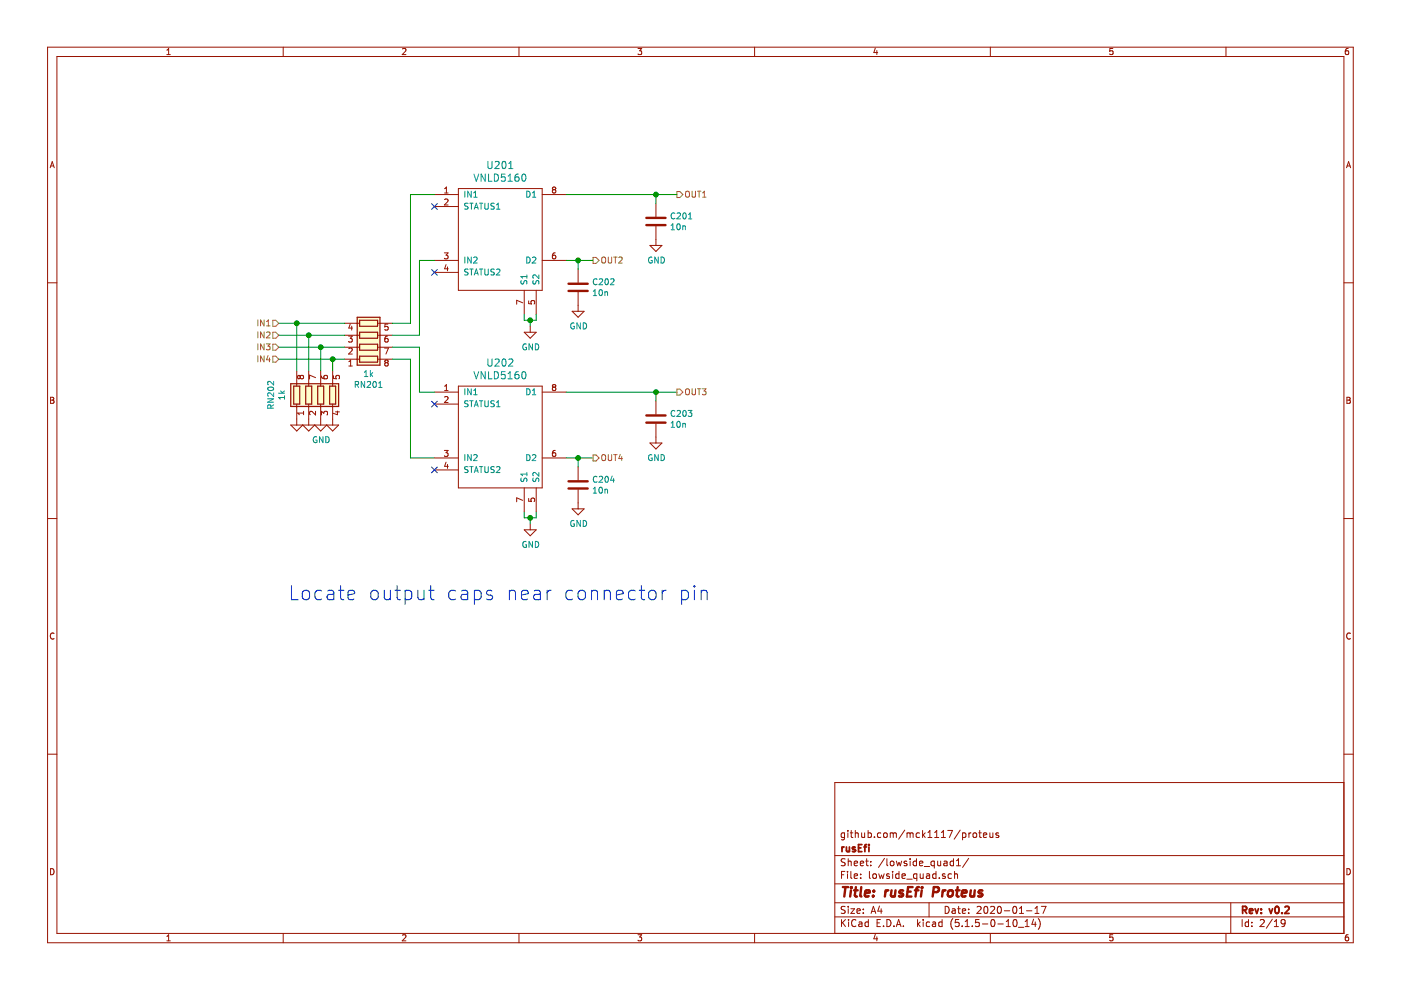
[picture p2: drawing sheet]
EESchema Schematic File Version 4
EELAYER 30 0
EELAYER END
$Descr A4 11693 8268
encoding utf-8
Sheet 2 19
Title "rusEfi Proteus"
Date "2020-01-17"
Rev "v0.2"
Comp "rusEfi"
Comment1 "github.com/mck1117/proteus"
Comment2 ""
Comment3 ""
Comment4 ""
$EndDescr
$Comp
L vnld5090:VNLD5090 U201
U 1 1
P 4175 2025
AR Path="/5D98A146/5D98A4D3" Ref="U201"  Part="1" 
AR Path="/5D99F107/5D98A4D3" Ref="U301"  Part="1" 
AR Path="/5D99F37F/5D98A4D3" Ref="U401"  Part="1" 
AR Path="/5D99F54C/5D98A4D3" Ref="U501"  Part="1" 
AR Path="/5D99F9BC/5D98A4D3" Ref="U601"  Part="1" 
F 0 "U201" H 4175 2672 60  0000 C CNN
F 1 "VNLD5160" H 4175 2566 60  0000 C CNN
F 2 "Package_SO:SO-8_3.9x4.9mm_P1.27mm" H 4275 1775 60  0001 C CNN
F 3 "~" H 4275 1775 60  0001 C CNN
F 4 "VNLD5160TR-E" H 4175 2025 50  0001 C CNN "PN"
F 5 "N/A" H 4175 2025 50  0001 C CNN "LCSC"
	1    4175 2025
	1    0    0    -1  
$EndComp
Wire Wire Line
	4425 2725 4425 2675
Wire Wire Line
	4425 2675 4375 2675
Wire Wire Line
	4375 2675 4375 2625
Wire Wire Line
	4425 2675 4475 2675
Wire Wire Line
	4475 2675 4475 2625
Connection ~ 4425 2675
Text HLabel 5650 1625 2    50   Output ~ 0
OUT1
Text HLabel 4950 2175 2    50   Output ~ 0
OUT2
Wire Wire Line
	4950 2175 4825 2175
Wire Wire Line
	4725 1625 5475 1625
$Comp
L Device:C C201
U 1 1
P 5475 1850
AR Path="/5D98A146/5D98B8ED" Ref="C201"  Part="1" 
AR Path="/5D99F107/5D98B8ED" Ref="C301"  Part="1" 
AR Path="/5D99F37F/5D98B8ED" Ref="C401"  Part="1" 
AR Path="/5D99F54C/5D98B8ED" Ref="C501"  Part="1" 
AR Path="/5D99F9BC/5D98B8ED" Ref="C601"  Part="1" 
F 0 "C201" H 5590 1896 50  0000 L CNN
F 1 "10n" H 5590 1805 50  0000 L CNN
F 2 "Capacitor_SMD:C_0603_1608Metric" H 5513 1700 50  0001 C CNN
F 3 "~" H 5475 1850 50  0001 C CNN
F 4 "CGA3E2X7R1H103M080AA" H 5475 1850 50  0001 C CNN "PN"
F 5 "C57112" H 5475 1850 50  0001 C CNN "LCSC"
F 6 "0" H 5475 1850 50  0001 C CNN "LCSC_ext"
	1    5475 1850
	1    0    0    -1  
$EndComp
$Comp
L Device:C C202
U 1 1
P 4825 2400
AR Path="/5D98A146/5D98BC69" Ref="C202"  Part="1" 
AR Path="/5D99F107/5D98BC69" Ref="C302"  Part="1" 
AR Path="/5D99F37F/5D98BC69" Ref="C402"  Part="1" 
AR Path="/5D99F54C/5D98BC69" Ref="C502"  Part="1" 
AR Path="/5D99F9BC/5D98BC69" Ref="C602"  Part="1" 
F 0 "C202" H 4940 2446 50  0000 L CNN
F 1 "10n" H 4940 2355 50  0000 L CNN
F 2 "Capacitor_SMD:C_0603_1608Metric" H 4863 2250 50  0001 C CNN
F 3 "~" H 4825 2400 50  0001 C CNN
F 4 "CGA3E2X7R1H103M080AA" H 4825 2400 50  0001 C CNN "PN"
F 5 "C57112" H 4825 2400 50  0001 C CNN "LCSC"
F 6 "0" H 4825 2400 50  0001 C CNN "LCSC_ext"
	1    4825 2400
	1    0    0    -1  
$EndComp
Wire Wire Line
	4825 2250 4825 2175
Connection ~ 4825 2175
Wire Wire Line
	4825 2175 4725 2175
Wire Wire Line
	5475 1700 5475 1625
Connection ~ 5475 1625
Wire Wire Line
	5475 1625 5650 1625
Text HLabel 2325 2700 0    50   Input ~ 0
IN1
Text HLabel 2325 2800 0    50   Input ~ 0
IN2
$Comp
L vnld5090:VNLD5090 U202
U 1 1
P 4175 3675
AR Path="/5D98A146/5D994C02" Ref="U202"  Part="1" 
AR Path="/5D99F107/5D994C02" Ref="U302"  Part="1" 
AR Path="/5D99F37F/5D994C02" Ref="U402"  Part="1" 
AR Path="/5D99F54C/5D994C02" Ref="U502"  Part="1" 
AR Path="/5D99F9BC/5D994C02" Ref="U602"  Part="1" 
F 0 "U202" H 4175 4322 60  0000 C CNN
F 1 "VNLD5160" H 4175 4216 60  0000 C CNN
F 2 "Package_SO:SO-8_3.9x4.9mm_P1.27mm" H 4275 3425 60  0001 C CNN
F 3 "~" H 4275 3425 60  0001 C CNN
F 4 "VNLD5160TR-E" H 4175 3675 50  0001 C CNN "PN"
F 5 "N/A" H 4175 3675 50  0001 C CNN "LCSC"
	1    4175 3675
	1    0    0    -1  
$EndComp
Wire Wire Line
	4425 4375 4425 4325
Wire Wire Line
	4425 4325 4375 4325
Wire Wire Line
	4375 4325 4375 4275
Wire Wire Line
	4425 4325 4475 4325
Wire Wire Line
	4475 4325 4475 4275
Connection ~ 4425 4325
Text HLabel 5650 3275 2    50   Output ~ 0
OUT3
Text HLabel 4950 3825 2    50   Output ~ 0
OUT4
Wire Wire Line
	4950 3825 4825 3825
Wire Wire Line
	4725 3275 5475 3275
$Comp
L Device:C C203
U 1 1
P 5475 3500
AR Path="/5D98A146/5D994C18" Ref="C203"  Part="1" 
AR Path="/5D99F107/5D994C18" Ref="C303"  Part="1" 
AR Path="/5D99F37F/5D994C18" Ref="C403"  Part="1" 
AR Path="/5D99F54C/5D994C18" Ref="C503"  Part="1" 
AR Path="/5D99F9BC/5D994C18" Ref="C603"  Part="1" 
F 0 "C203" H 5590 3546 50  0000 L CNN
F 1 "10n" H 5590 3455 50  0000 L CNN
F 2 "Capacitor_SMD:C_0603_1608Metric" H 5513 3350 50  0001 C CNN
F 3 "~" H 5475 3500 50  0001 C CNN
F 4 "CGA3E2X7R1H103M080AA" H 5475 3500 50  0001 C CNN "PN"
F 5 "C57112" H 5475 3500 50  0001 C CNN "LCSC"
F 6 "0" H 5475 3500 50  0001 C CNN "LCSC_ext"
	1    5475 3500
	1    0    0    -1  
$EndComp
$Comp
L Device:C C204
U 1 1
P 4825 4050
AR Path="/5D98A146/5D994C1E" Ref="C204"  Part="1" 
AR Path="/5D99F107/5D994C1E" Ref="C304"  Part="1" 
AR Path="/5D99F37F/5D994C1E" Ref="C404"  Part="1" 
AR Path="/5D99F54C/5D994C1E" Ref="C504"  Part="1" 
AR Path="/5D99F9BC/5D994C1E" Ref="C604"  Part="1" 
F 0 "C204" H 4940 4096 50  0000 L CNN
F 1 "10n" H 4940 4005 50  0000 L CNN
F 2 "Capacitor_SMD:C_0603_1608Metric" H 4863 3900 50  0001 C CNN
F 3 "~" H 4825 4050 50  0001 C CNN
F 4 "CGA3E2X7R1H103M080AA" H 4825 4050 50  0001 C CNN "PN"
F 5 "C57112" H 4825 4050 50  0001 C CNN "LCSC"
F 6 "0" H 4825 4050 50  0001 C CNN "LCSC_ext"
	1    4825 4050
	1    0    0    -1  
$EndComp
Wire Wire Line
	4825 3900 4825 3825
Connection ~ 4825 3825
Wire Wire Line
	4825 3825 4725 3825
Wire Wire Line
	5475 3350 5475 3275
Connection ~ 5475 3275
Wire Wire Line
	5475 3275 5650 3275
Text HLabel 2325 2900 0    50   Input ~ 0
IN3
Text HLabel 2325 3000 0    50   Input ~ 0
IN4
$Comp
L Device:R_Pack04 RN201
U 1 1
P 3075 2800
AR Path="/5D98A146/5D995EEE" Ref="RN201"  Part="1" 
AR Path="/5D99F107/5D995EEE" Ref="RN301"  Part="1" 
AR Path="/5D99F37F/5D995EEE" Ref="RN401"  Part="1" 
AR Path="/5D99F54C/5D995EEE" Ref="RN501"  Part="1" 
AR Path="/5D99F9BC/5D995EEE" Ref="RN601"  Part="1" 
F 0 "RN201" V 2658 2800 50  0000 C CNN
F 1 "1k" V 2749 2800 50  0000 C CNN
F 2 "Resistor_SMD:R_Array_Convex_4x0603" V 3350 2800 50  0001 C CNN
F 3 "~" H 3075 2800 50  0001 C CNN
F 4 "" H 3075 2800 50  0001 C CNN "PN"
F 5 "C20197" H 3075 2800 50  0001 C CNN "LCSC"
F 6 "0" H 3075 2800 50  0001 C CNN "LCSC_ext"
	1    3075 2800
	0    1    -1   0   
$EndComp
NoConn ~ 3625 1725
NoConn ~ 3625 2275
NoConn ~ 3625 3375
NoConn ~ 3625 3925
Wire Wire Line
	3625 1625 3425 1625
Wire Wire Line
	3425 1625 3425 2700
Wire Wire Line
	3500 2800 3500 2175
Wire Wire Line
	3500 2175 3625 2175
Wire Wire Line
	3500 2900 3500 3275
Wire Wire Line
	3500 3275 3625 3275
Wire Wire Line
	3425 3000 3425 3825
Wire Wire Line
	3425 3825 3625 3825
Text Notes 2400 5025 0    118  ~ 0
Locate output caps near connector pin
$Comp
L Device:R_Pack04 RN202
U 1 1
P 2675 3300
AR Path="/5D98A146/5D997812" Ref="RN202"  Part="1" 
AR Path="/5D99F107/5D997812" Ref="RN302"  Part="1" 
AR Path="/5D99F37F/5D997812" Ref="RN402"  Part="1" 
AR Path="/5D99F54C/5D997812" Ref="RN502"  Part="1" 
AR Path="/5D99F9BC/5D997812" Ref="RN?"  Part="1" 
F 0 "RN202" V 2258 3300 50  0000 C CNN
F 1 "1k" V 2349 3300 50  0000 C CNN
F 2 "Resistor_SMD:R_Array_Convex_4x0603" V 2950 3300 50  0001 C CNN
F 3 "~" H 2675 3300 50  0001 C CNN
F 4 "" H 2675 3300 50  0001 C CNN "PN"
F 5 "C20197" H 2675 3300 50  0001 C CNN "LCSC"
F 6 "0" H 2675 3300 50  0001 C CNN "LCSC_ext"
	1    2675 3300
	1    0    0    -1  
$EndComp
$Comp
L power:GND #PWR0124
U 1 1
P 2475 3500
AR Path="/5D98A146/5D99888F" Ref="#PWR0124"  Part="1" 
AR Path="/5D99F107/5D99888F" Ref="#PWR0128"  Part="1" 
AR Path="/5D99F37F/5D99888F" Ref="#PWR0132"  Part="1" 
AR Path="/5D99F54C/5D99888F" Ref="#PWR0136"  Part="1" 
F 0 "#PWR0136" H 2475 3250 50  0001 C CNN
F 1 "GND" H 2375 3300 50  0001 C CNN
F 2 "" H 2475 3500 50  0001 C CNN
F 3 "" H 2475 3500 50  0001 C CNN
	1    2475 3500
	1    0    0    -1  
$EndComp
$Comp
L power:GND #PWR0125
U 1 1
P 2575 3500
AR Path="/5D98A146/5D998C2F" Ref="#PWR0125"  Part="1" 
AR Path="/5D99F107/5D998C2F" Ref="#PWR0129"  Part="1" 
AR Path="/5D99F37F/5D998C2F" Ref="#PWR0133"  Part="1" 
AR Path="/5D99F54C/5D998C2F" Ref="#PWR0137"  Part="1" 
F 0 "#PWR0137" H 2575 3250 50  0001 C CNN
F 1 "GND" H 2580 3327 50  0001 C CNN
F 2 "" H 2575 3500 50  0001 C CNN
F 3 "" H 2575 3500 50  0001 C CNN
	1    2575 3500
	1    0    0    -1  
$EndComp
$Comp
L power:GND #PWR0126
U 1 1
P 2675 3500
AR Path="/5D98A146/5D998DB9" Ref="#PWR0126"  Part="1" 
AR Path="/5D99F107/5D998DB9" Ref="#PWR0130"  Part="1" 
AR Path="/5D99F37F/5D998DB9" Ref="#PWR0134"  Part="1" 
AR Path="/5D99F54C/5D998DB9" Ref="#PWR0138"  Part="1" 
F 0 "#PWR0138" H 2675 3250 50  0001 C CNN
F 1 "GND" H 2680 3327 50  0000 C CNN
F 2 "" H 2675 3500 50  0001 C CNN
F 3 "" H 2675 3500 50  0001 C CNN
	1    2675 3500
	1    0    0    -1  
$EndComp
$Comp
L power:GND #PWR0127
U 1 1
P 2775 3500
AR Path="/5D98A146/5D998F87" Ref="#PWR0127"  Part="1" 
AR Path="/5D99F107/5D998F87" Ref="#PWR0131"  Part="1" 
AR Path="/5D99F37F/5D998F87" Ref="#PWR0135"  Part="1" 
AR Path="/5D99F54C/5D998F87" Ref="#PWR0139"  Part="1" 
F 0 "#PWR0139" H 2775 3250 50  0001 C CNN
F 1 "GND" H 2780 3327 50  0001 C CNN
F 2 "" H 2775 3500 50  0001 C CNN
F 3 "" H 2775 3500 50  0001 C CNN
	1    2775 3500
	1    0    0    -1  
$EndComp
$Comp
L power:GND #PWR0143
U 1 1
P 4425 2725
AR Path="/5D98A146/5DA35132" Ref="#PWR0143"  Part="1" 
AR Path="/5D99F107/5DA35132" Ref="#PWR0149"  Part="1" 
AR Path="/5D99F37F/5DA35132" Ref="#PWR0155"  Part="1" 
AR Path="/5D99F54C/5DA35132" Ref="#PWR0161"  Part="1" 
F 0 "#PWR0161" H 4425 2475 50  0001 C CNN
F 1 "GND" H 4430 2552 50  0000 C CNN
F 2 "" H 4425 2725 50  0001 C CNN
F 3 "" H 4425 2725 50  0001 C CNN
	1    4425 2725
	1    0    0    -1  
$EndComp
$Comp
L power:GND #PWR0144
U 1 1
P 4825 2550
AR Path="/5D98A146/5DA354E6" Ref="#PWR0144"  Part="1" 
AR Path="/5D99F107/5DA354E6" Ref="#PWR0150"  Part="1" 
AR Path="/5D99F37F/5DA354E6" Ref="#PWR0156"  Part="1" 
AR Path="/5D99F54C/5DA354E6" Ref="#PWR0162"  Part="1" 
F 0 "#PWR0162" H 4825 2300 50  0001 C CNN
F 1 "GND" H 4830 2377 50  0000 C CNN
F 2 "" H 4825 2550 50  0001 C CNN
F 3 "" H 4825 2550 50  0001 C CNN
	1    4825 2550
	1    0    0    -1  
$EndComp
$Comp
L power:GND #PWR0145
U 1 1
P 5475 2000
AR Path="/5D98A146/5DA358C3" Ref="#PWR0145"  Part="1" 
AR Path="/5D99F107/5DA358C3" Ref="#PWR0151"  Part="1" 
AR Path="/5D99F37F/5DA358C3" Ref="#PWR0157"  Part="1" 
AR Path="/5D99F54C/5DA358C3" Ref="#PWR0163"  Part="1" 
F 0 "#PWR0163" H 5475 1750 50  0001 C CNN
F 1 "GND" H 5480 1827 50  0000 C CNN
F 2 "" H 5475 2000 50  0001 C CNN
F 3 "" H 5475 2000 50  0001 C CNN
	1    5475 2000
	1    0    0    -1  
$EndComp
$Comp
L power:GND #PWR0146
U 1 1
P 5475 3650
AR Path="/5D98A146/5DA35C6D" Ref="#PWR0146"  Part="1" 
AR Path="/5D99F107/5DA35C6D" Ref="#PWR0152"  Part="1" 
AR Path="/5D99F37F/5DA35C6D" Ref="#PWR0158"  Part="1" 
AR Path="/5D99F54C/5DA35C6D" Ref="#PWR0164"  Part="1" 
F 0 "#PWR0164" H 5475 3400 50  0001 C CNN
F 1 "GND" H 5480 3477 50  0000 C CNN
F 2 "" H 5475 3650 50  0001 C CNN
F 3 "" H 5475 3650 50  0001 C CNN
	1    5475 3650
	1    0    0    -1  
$EndComp
$Comp
L power:GND #PWR0147
U 1 1
P 4825 4200
AR Path="/5D98A146/5DA36112" Ref="#PWR0147"  Part="1" 
AR Path="/5D99F107/5DA36112" Ref="#PWR0153"  Part="1" 
AR Path="/5D99F37F/5DA36112" Ref="#PWR0159"  Part="1" 
AR Path="/5D99F54C/5DA36112" Ref="#PWR0165"  Part="1" 
F 0 "#PWR0165" H 4825 3950 50  0001 C CNN
F 1 "GND" H 4830 4027 50  0000 C CNN
F 2 "" H 4825 4200 50  0001 C CNN
F 3 "" H 4825 4200 50  0001 C CNN
	1    4825 4200
	1    0    0    -1  
$EndComp
$Comp
L power:GND #PWR0148
U 1 1
P 4425 4375
AR Path="/5D98A146/5DA364DE" Ref="#PWR0148"  Part="1" 
AR Path="/5D99F107/5DA364DE" Ref="#PWR0154"  Part="1" 
AR Path="/5D99F37F/5DA364DE" Ref="#PWR0160"  Part="1" 
AR Path="/5D99F54C/5DA364DE" Ref="#PWR0166"  Part="1" 
F 0 "#PWR0166" H 4425 4125 50  0001 C CNN
F 1 "GND" H 4430 4202 50  0000 C CNN
F 2 "" H 4425 4375 50  0001 C CNN
F 3 "" H 4425 4375 50  0001 C CNN
	1    4425 4375
	1    0    0    -1  
$EndComp
Wire Wire Line
	3275 2700 3425 2700
Wire Wire Line
	3275 2800 3500 2800
Wire Wire Line
	3275 2900 3500 2900
Wire Wire Line
	3275 3000 3425 3000
Wire Wire Line
	2775 3100 2775 3000
Wire Wire Line
	2775 3000 2875 3000
Wire Wire Line
	2875 2900 2675 2900
Wire Wire Line
	2675 2900 2675 3100
Wire Wire Line
	2575 3100 2575 2800
Wire Wire Line
	2575 2800 2875 2800
Wire Wire Line
	2875 2700 2475 2700
Wire Wire Line
	2475 2700 2475 3100
Wire Wire Line
	2325 2700 2475 2700
Connection ~ 2475 2700
Wire Wire Line
	2325 2800 2575 2800
Connection ~ 2575 2800
Wire Wire Line
	2325 2900 2675 2900
Connection ~ 2675 2900
Wire Wire Line
	2325 3000 2775 3000
Connection ~ 2775 3000
$EndSCHEMATC
